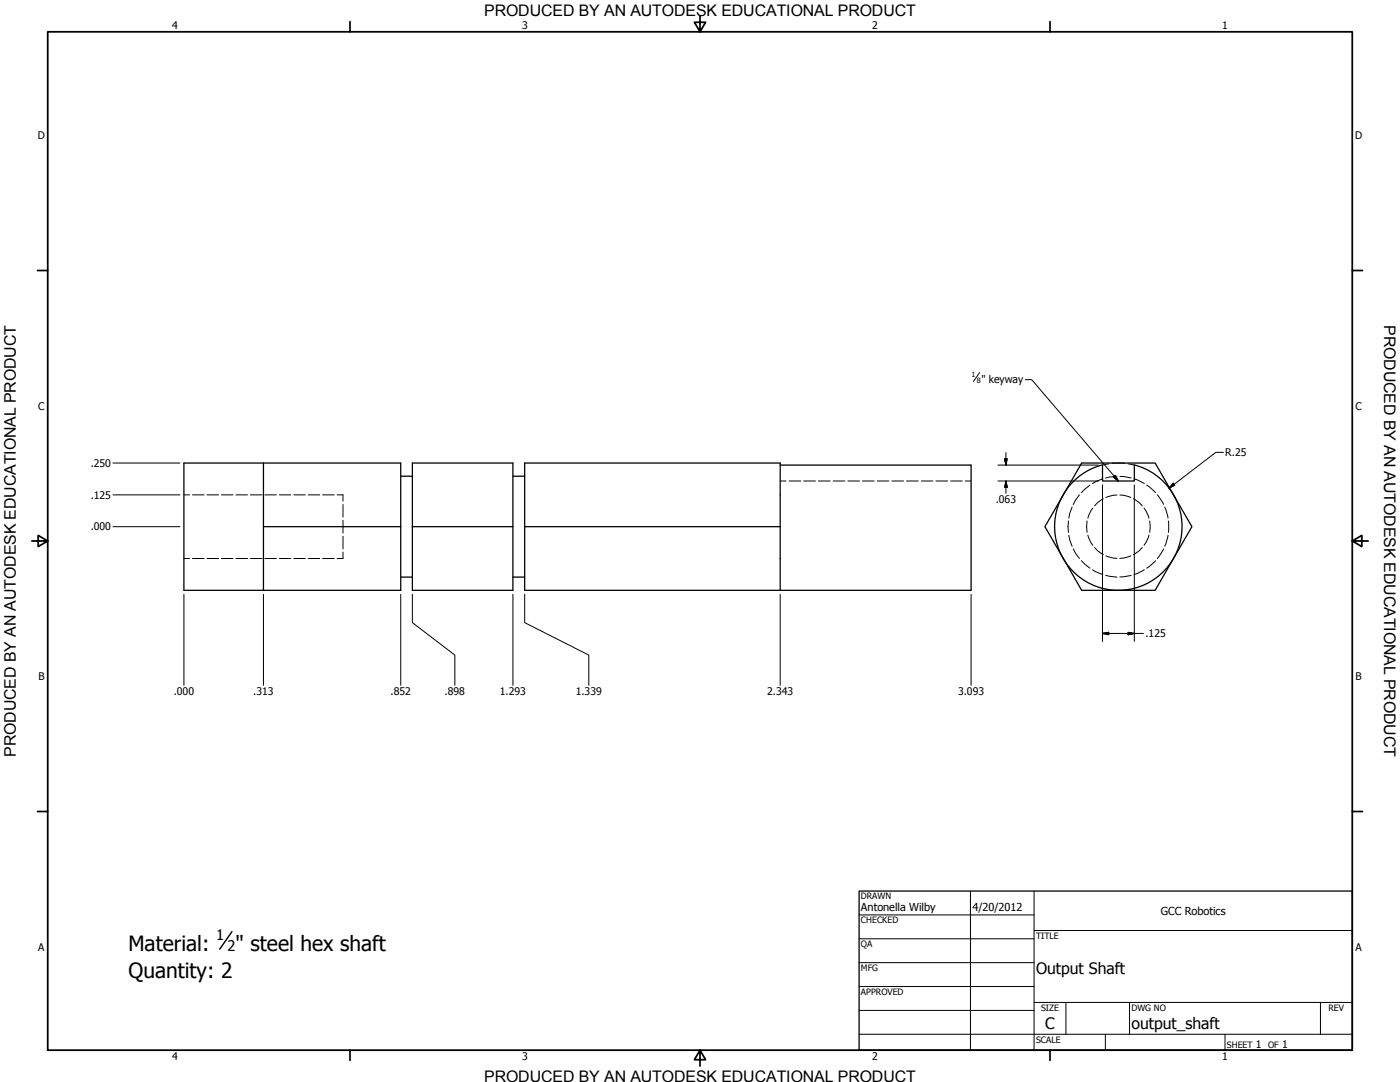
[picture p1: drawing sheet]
<svg xmlns="http://www.w3.org/2000/svg" width="559mm" height="432mm" viewBox="0 0 559 432" stroke-linecap="round" stroke-linejoin="round" font-family="sans-serif">
<!-- layer: Visible (ANSI) -->
<g fill="none" stroke="#000" stroke-width=".51">
<path d="M105.2 184.8v50.8h-31.8v-50.8h86.6v50.8h-54.8M160 190.1h4.6M164.6 184.8h40.1v50.8h-40.1zM204.7 190.1h4.7M311.4 185.6h76.2v50h-76.2v-50.8h-102v50.8h102M431.7 184.8h29.4l14.6 25.4-14.6 25.4h-29.4l-14.6-25.4zM440 185.5a25.4 25.4 0 0 0-14.5 39.2 25.4 25.4 0 0 0 41.7 0 25.4 25.4 0 0 0-14.5-39.2M440.1 185.6v6.4h12.7v-6.4M105.2 210.2h54.8M164.6 210.2h40.1M209.4 210.2h102M160 230.3h4.6"/>
<path d="M204.7 230.3h4.7"/>
</g>
<!-- layer: Hidden (ANSI) -->
<g fill="none" stroke="#000" stroke-width=".4">
<path d="M73.4 197.5h2.3M76.8 197.5h4.7M82.6 197.5h4.6M88.4 197.5h4.6M94.2 197.5h4.6M99.9 197.5h4.7M105.7 197.5h4.6M111.5 197.5h4.6M117.3 197.5h4.6M123 197.5h4.6M128.8 197.5h4.6M134.6 197.5h2.3v2.5"/>
<path d="M311.4 192h2.4M315 192h4.7M320.8 192h4.7M326.6 192h4.7M332.5 192h4.7M338.4 192h4.7M344.2 192h4.7M350.1 192h4.7M356 192h4.7M361.8 192h4.7M367.7 192h4.7M373.6 192h4.7"/>
<path d="M379.4 192h4.7M385.3 192h2.3M430.8 197.5l-2.4 3.9M435 193.6l-3.4 3M440.2 191.1l-4.1 1.9M440.4 199l-2.2 1.5-1.3 1.4M442.6 185.1l-2.5 .5M443.9 184.9h5M445.8 190.1l-4.5 .7M445.8 197.5l-1.6 .2-2.7 .9M447 190.1l4.5 .7M447 197.5l1.6 .2 2.8 .9"/>
<path d="M450.2 185.1l2.6 .5M452.4 199l2.2 1.5 1.3 1.4M452.6 191.1l4.2 1.9M457.7 193.6l3.5 3M462 197.5l2.4 3.8M136.9 214v5.1M136.9 207.6v5.1M136.9 201.3v5.1M426.5 207.9v4.6M426.6 213.6l1.3 4.4M427.9 202.4l-1.3 4.4M428.4 219l2.4 3.9"/>
<path d="M433.9 207.9v4.6M434.2 213.6l1.2 2.9 .8 1.1M436.2 202.8l-.8 1-1.2 3M436.9 218.5l1.3 1.4 2.2 1.5M455.9 218.5l-1.3 1.4-2.2 1.5M456.6 202.8l.8 1 1.2 3M458.6 213.6l-1.2 2.9-.8 1.1M458.9 207.9v4.6M464.4 219.1l-2.4 3.8M464.9 202.4l1.3 4.4M466.2 213.6l-1.3 4.4M466.3 207.9v4.6"/>
<path d="M73.4 222.9h2.3M76.8 222.9h4.7M82.6 222.9h4.6M88.4 222.9h4.6M94.2 222.9h4.6M99.9 222.9h4.7M105.7 222.9h4.6M111.5 222.9h4.6M117.3 222.9h4.6M123 222.9h4.6M128.8 222.9h4.6M136.9 220.3v2.6h-2.3"/>
<path d="M431.6 223.8l3.4 3M436.1 227.4l4.1 1.9M441.3 229.6l4.5 .7M441.5 221.8l2.7 .9 1.6 .1M451.4 221.8l-2.8 .9-1.6 .1M451.5 229.6l-4.5 .7M456.8 227.4l-4.2 1.9M461.2 223.8l-3.5 3"/>
</g>
<!-- layer: Border (ANSI) -->
<g fill="none" stroke="#000" stroke-width=".7">
<path d="M19 12.7h520.8v406.4h-520.8zM139.7 8.6v4.1M279.4 6.3v6.4l-2.2-3.8h4.4l-2.2 3.8M419.1 8.6v4.1M15 107.9h4M539.8 107.9h4M12.7 215.9h6.3l-3.8-2.2v4.4l3.8-2.2M539.8 215.9l3.8 2.2v-4.4l-3.8 2.2h6.3M15 323.8h4M539.8 323.8h4M139.7 419.1v4.1M279.4 419.1l2.2 3.8h-4.4l2.2-3.8v6.3"/>
<path d="M419.1 419.1v4.1"/>
</g>
<!-- layer: Title (ANSI) -->
<g fill="none" stroke="#000" stroke-width=".4">
<path d="M387.3 355.6v63.5M412.7 355.6v63.5M342.9 365.1h69.8M342.9 374.6h69.8M412.7 371.3h127.1M342.9 384.2h69.8M342.9 393.7h69.8M342.9 412.7h196.9M342.9 403.2h69.8M412.7 400h127.1M425.4 400v12.7M441.2 412.7v6.4"/>
<path d="M450.8 400v12.7M488.9 412.7v6.4M527 400v12.7"/>
</g>
<path d="M342.9 355.6h196.9v63.5h-196.9z" fill="none" stroke="#000" stroke-width=".51"/>
<!-- layer: Dimension (ANSI) -->
<g fill="none" stroke="#000" stroke-width=".4">
<path d="M45.1 197.5h26.7M45.1 184.8h26.7M398.3 192h40.2M398.3 185.6h40.2M401 183.1h1l-.5 2.5zM401.5 192l.5 2.4h-1zM401.5 180.6v5M401.5 192v4.8M440.1 193.5v62.5M452.8 193.5v62.5M468.3 192.8l.6 .9-2.3 1.1zM488.3 180.5h-3l-18.7 14.3"/>
<path d="M45.1 210.2h26.7M73.4 237.2v36.3M105.2 237.2v36.3M160 237.2v36.3M164.6 237.2v11.3l16.9 12.9v12.1M204.7 237.2v36.3M209.4 237.2v11.3l25.6 12.9v12.1M311.4 237.2v36.3M387.6 237.2v36.3M440.1 252.8l2.4-.5v1zM440.1 252.8h16.3M450.3 252.3l2.5 .5-2.5 .5z"/>
</g>
<path d="M401 183.1l.5 2.5zM401 183.1h1l-.5 2.5zM401.5 192l.5 2.4zM401.5 192l.5 2.4h-1zM468.3 192.8l-1.7 2zM468.3 192.8l.6 .9-2.3 1.1zM440.1 252.8l2.4-.5zM440.1 252.8l2.4-.5v1zM450.3 253.3l2.5-.5zM450.3 252.3l2.5 .5-2.5 .5z" fill="#000" stroke="#000" stroke-width=".4"/>
<!-- layer: Symbol (ANSI) -->
<path d="M391 148.7l-2.4 3.5M409.3 151.5h2.5l34.6 40.5M444.4 190.4l.7-.7 1.3 2.3z" fill="none" stroke="#000" stroke-width=".4"/>
<path d="M444.4 190.4l2 1.6zM444.4 190.4l.7-.7 1.3 2.3z" fill="#000" stroke="#000" stroke-width=".4"/>
<path d="M92.6 371.8l-4.9 7" fill="none" stroke="#000" stroke-width=".57"/>
<g font-size="8.4">
<text x="51.3" y="379.6">Material:</text>
<text x="94" y="379.6">&quot; steel hex shaft</text>
<text x="51.3" y="390.3">Quantity: 2</text>
</g>
<g font-size="6.4">
<text x="552.4" y="129.8" transform="rotate(90 552.4 129.8)">PRODUCED BY AN AUTODESK EDUCATIONAL PRODUCT</text>
<text x="6.3" y="302" transform="rotate(-90 6.3 302)">PRODUCED BY AN AUTODESK EDUCATIONAL PRODUCT</text>
</g>
<g font-size="6.3">
<text x="193.3" y="6.3">PRODUCED BY AN AUTODESK EDUCATIONAL PRODUCT</text>
<text x="413.5" y="388.6">Output Shaft</text>
<text x="417.2" y="410.6">C</text>
<text x="451.6" y="410.7">output_shaft</text>
<text x="193.3" y="431.8">PRODUCED BY AN AUTODESK EDUCATIONAL PRODUCT</text>
</g>
<g font-size="5.8">
<text x="86.2" y="375.3">1</text>
<text x="90.8" y="379.6">2</text>
</g>
<g font-size="4.4">
<text x="343.7" y="363.5">Antonella Wilby</text>
<text x="388.1" y="363.7">4/20/2012</text>
<text x="463.4" y="365.1">GCC Robotics</text>
</g>
<g font-size="4.2">
<text x="68.7" y="11.7">4</text>
<text x="208.4" y="11.7">3</text>
<text x="348.1" y="11.7">2</text>
<text x="487.8" y="11.7">1</text>
<text x="15.1" y="55.5">D</text>
<text x="540.9" y="55.5">D</text>
<text x="391.7" y="152.7">&quot; keyway</text>
<text x="15.2" y="163.4">C</text>
<text x="541" y="163.4">C</text>
<text x="489.1" y="182.1">R.25</text>
<text x="36.2" y="186.3">.250</text>
<text x="36.2" y="199">.125</text>
<text x="397.4" y="200.7">.063</text>
<text x="36.2" y="211.7">.000</text>
<text x="457.2" y="254.3">.125</text>
<text x="15.3" y="271.4">B</text>
<text x="541.1" y="271.4">B</text>
<text x="69.3" y="277.4">.000</text>
<text x="101.1" y="277.4">.313</text>
<text x="155.9" y="277.4">.852</text>
<text x="177.5" y="277.4">.898</text>
<text x="199.5" y="277.4">1.293</text>
<text x="229.8" y="277.4">1.339</text>
<text x="306.2" y="277.4">2.343</text>
<text x="382.4" y="277.4">3.093</text>
<text x="15.2" y="379.3">A</text>
<text x="541" y="379.3">A</text>
<text x="501.3" y="418.3">1</text>
<text x="511.8" y="418.3">1</text>
<text x="68.7" y="423.2">4</text>
<text x="208.4" y="423.2">3</text>
<text x="348.1" y="423.2">2</text>
<text x="487.8" y="423.2">1</text>
</g>
<g font-size="3.5">
<text x="343.7" y="358.9">DRAWN</text>
<text x="343.7" y="368.5">CHECKED</text>
<text x="413.5" y="374.6">TITLE</text>
<text x="343.7" y="378">QA</text>
<text x="343.7" y="387.5">MFG</text>
<text x="343.7" y="397.1">APPROVED</text>
<text x="415.5" y="403.4">SIZE</text>
<text x="451.6" y="403.4">DWG NO</text>
<text x="530.3" y="403.4">REV</text>
<text x="413.5" y="416.1">SCALE</text>
<text x="489.7" y="418.3">SHEET</text>
<text x="506.2" y="418.3">OF</text>
</g>
<g font-size="2.9">
<text x="387.8" y="150.5">1</text>
<text x="389.9" y="152.7">8</text>
</g>
</svg>
